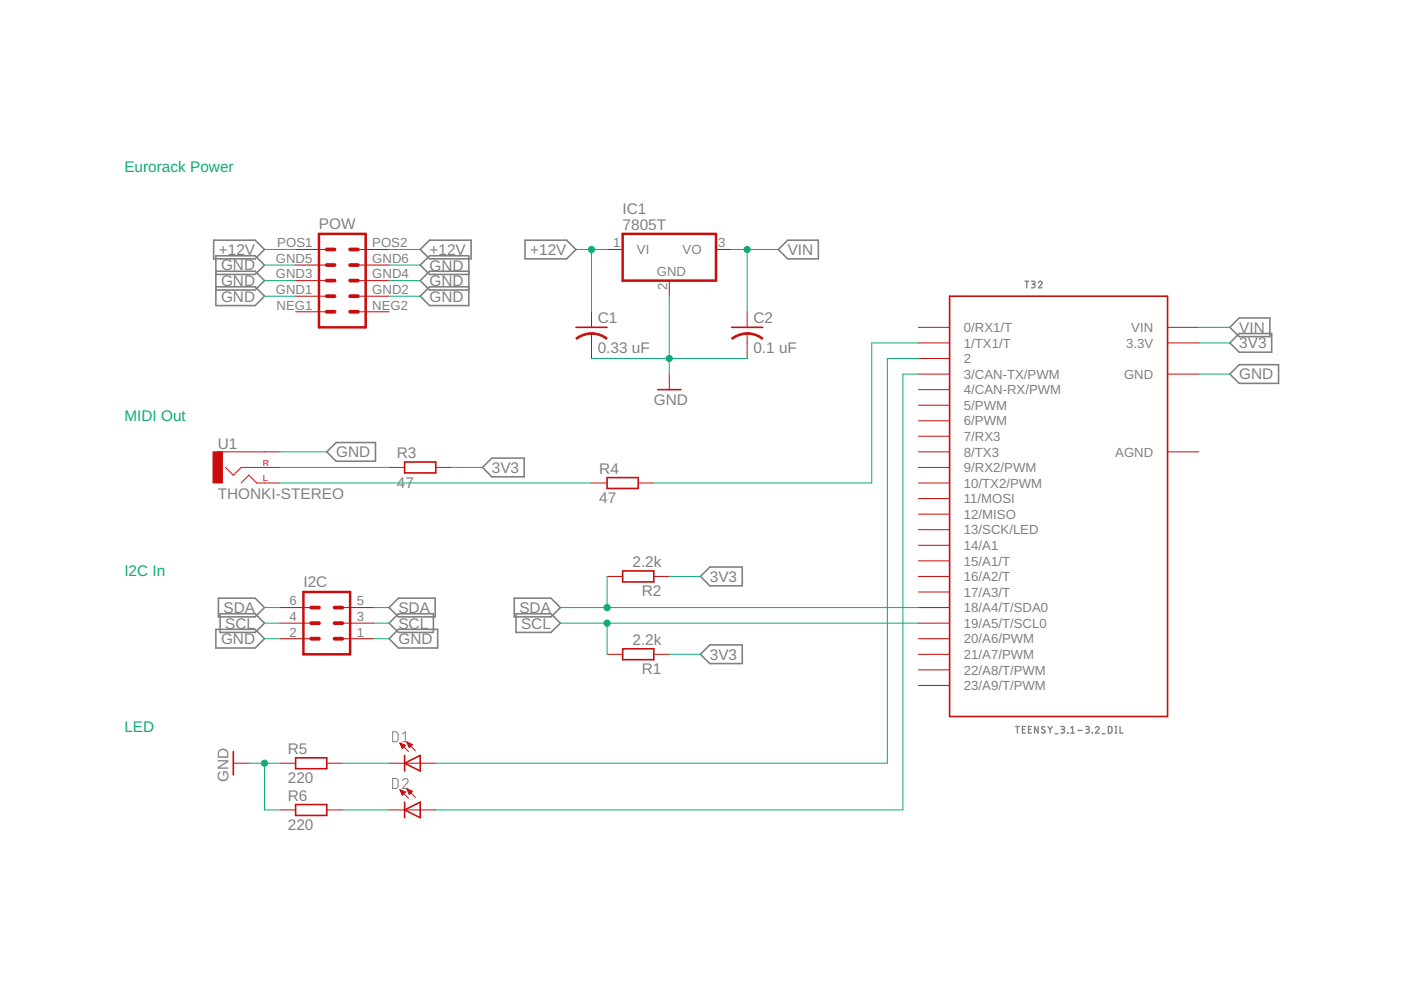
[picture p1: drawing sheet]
<svg xmlns="http://www.w3.org/2000/svg" width="297mm" height="210mm" viewBox="0 0 297 210" stroke-linecap="round" stroke-linejoin="round" font-family="sans-serif">
<g fill="none" stroke="#808080" stroke-width=".28">
<path d="M217.3 59.6h.8M217.7 59.6v1.4M218.7 59.6l.6 .1 .2 .2-.2 .3h-.4M220.2 59.9a.38 .38 0 0 1 .5-.3 .38 .38 0 0 1 .1 .6l-.6 .8h.8M219.1 60.2a.39 .39 0 0 1 .4 .4 .39 .39 0 0 1-.4 .4h-.4M215.3 154h.8M215.7 154v1.4M216.8 154.6h.4M217.4 154h-.6v1.4h.6M218.1 154.6h.4M218.7 154h-.6v1.4h.6M220.1 154v1.4l-.7-1.4v1.4"/>
<path d="M221.5 154.2l-.4-.1-.2 .2 .1 .3 .4 .2a.38 .38 0 0 1 0 .6 .38 .38 0 0 1-.6-.2M222.2 154l.5 .7M222.7 154.7v.7M223.1 154l-.4 .7M223.7 155.6h.6M224.9 154l.6 .1 .2 .2-.2 .3h-.4M225.3 154.6a.39 .39 0 0 1 .4 .4 .39 .39 0 0 1-.4 .4h-.4M226.3 155.4h.1M227 155.4h.8M227 154.3l.4-.3v1.4M228.5 154.9h.9M230.2 154l.6 .1 .1 .2-.1 .3h-.5"/>
<path d="M230.6 154.6a.39 .39 0 0 1 .3 .4 .39 .39 0 0 1-.3 .4h-.4M231.6 155.4h.1M232.3 154.3a.38 .38 0 0 1 .5-.3 .38 .38 0 0 1 .1 .6l-.6 .8h.7M233.7 155.6h.6M235 154l.5 .1 .2 .2v.9l-.2 .2h-.5zM236.5 154h.3M236.5 155.4h.3M236.6 154v1.4M237.5 154v1.4h.6"/>
</g>
<path d="M83.2 155.2h.8l.4 .4v1.3l-.4 .3-.8 .1zM85.3 157.3h1.2M85.3 155.6l.6-.4v2.1M83.2 165.1h.8l.4 .4v1.3l-.4 .4h-.8zM85.3 165.5a.58 .58 0 0 1 .9-.4 .58 .58 0 0 1 .1 .9l-1 1.2h1.2" fill="none" stroke="#808080" stroke-width=".21"/>
<g fill="none" stroke="#808080" stroke-width=".34">
<path d="M45.3 50.9h8.8l2 2-2 2h-8.8zM45.8 58.2h8.3l2-2-2-2h-8.3v10.6h8.3l2-2-2-2h-8.3M45.8 57.5h8.3l2 2-2 2h-8.3M89.1 52.9l2-2h8.8v4h-8.8zM99.4 58.2h-8.3l-2-2 2-2h8.3v10.6h-8.3l-2-2 2-2h8.3M99.4 57.5h-8.3l-2 2 2 2h8.3M111.3 50.9h8.8l2 2-2 2h-8.8zM165 52.9l2-2h6.5v4h-6.5zM260.8 72.7l1.9-2h6.9v4h-6.9zM262.7 77.3h8.4v4h-8.4l-1.9-2zM262.7 67.4h6.5v4h-6.5l-1.9-2zM69.3 95.8l2-2h8.3v4h-8.3z"/>
<path d="M102.3 99.1l2-2h6.8v4h-6.8zM45.8 133.4h8.3l2 2-2 2h-8.3zM46.3 126.8h7.8l2 2-2 2h-7.8zM46.7 130.1h7.4l2 2-2 2h-7.4zM82.5 135.4l2-2h8.3v4h-8.3zM82.5 128.8l2-2h7.8v4h-7.8zM82.5 132.1l2-2h7.4v4h-7.4zM109 126.8h7.8l2 2-2 2h-7.8zM109.4 130.1h7.4l2 2-2 2h-7.4zM148.5 122.2l2-2h6.9v4h-6.9zM148.5 138.7l2-2h6.9v4h-6.9z"/>
</g>
<g fill="none" stroke="#c90d0c" stroke-width=".34">
<path d="M122.1 69.4h6.6M155.1 69.4h6.6M201.3 62.8h46.2v89.1h-46.2zM85.8 98h6.6v2.3h-6.6zM139.4 82.6h5M128.7 101.3h6.6v2.3h-6.6zM132 137.6h6.6v2.3h-6.6zM132 121.1h6.6v2.3h-6.6zM49.5 159.3v5M62.7 160.7h6.6v2.3h-6.6zM62.7 170.6h6.6v2.3h-6.6zM85.8 160.2v3.3"/>
<path d="M85.8 170.1v3.3M85.8 161.8l3.3-1.6v3.3zM85.8 171.7l3.3-1.6v3.3z"/>
</g>
<g fill="none" stroke="#c90d0c" stroke-width=".21">
<path d="M62.7 52.9h6.6M62.7 59.5h6.6M62.7 56.2h6.6M75.9 52.9h6.6M75.9 59.5h6.6M75.9 56.2h6.6M128.7 52.9h3.3M141.9 59.5v3.3M151.8 52.9h3.3M62.7 66.1h6.6M62.7 62.8h6.6M75.9 66.1h6.6"/>
<path d="M75.9 62.8h6.6M125.4 66.1v3.3M125.4 70.7v5.3M141.9 79.3v3.3M158.4 66.1v3.3M158.4 70.7v5.3M194.7 79.3h6.6M194.7 76h6.6M194.7 72.7h6.6M194.7 69.4h6.6M247.5 79.3h6.6M247.5 72.7h6.6"/>
<path d="M247.5 69.4h6.6M46.2 95.8h13.2M47.8 99.1l1.7 1.7 1.6-1.7h8.3M82.5 99.1h3.3M92.4 99.1h3.3M194.7 99.1h6.6M194.7 95.8h6.6M194.7 92.5h6.6M194.7 89.2h6.6M194.7 85.9h6.6M194.7 82.6h6.6M247.5 95.8h6.6"/>
<path d="M51.1 102.4l1.7-1.6 1.6 1.6h5M125.4 102.4h3.3M135.3 102.4h3.3M194.7 102.4h6.6M194.7 109h6.6M194.7 105.7h6.6M194.7 118.9h6.6M194.7 115.6h6.6M194.7 112.3h6.6M59.4 135.4h6.6M59.4 132.1h6.6M59.4 128.8h6.6"/>
<path d="M72.6 135.4h6.6M72.6 132.1h6.6M72.6 128.8h6.6M128.7 138.7h3.3M128.7 122.2h3.3M138.6 138.7h3.3M138.6 122.2h3.3M194.7 138.7h6.6M194.7 122.2h6.6M194.7 135.4h6.6M194.7 132.1h6.6M194.7 128.8h6.6"/>
<path d="M194.7 125.5h6.6M84.8 157.5l1.8 1.8M84.8 157.5l1.2 .5-.7 .7zM84.8 157.6h.1M84.9 157.8h.4M85 157.9h.7M85 158.1h.9M85.1 158.2h.6M85.2 158.4h.4M85.2 158.6h.2M86.3 157.4l1.8 1.8M86.3 157.4l1.1 .5-.6 .6z"/>
<path d="M86.3 157.4h.1M86.4 157.6h.4M86.4 157.8h.8M86.5 157.9h.9M86.6 158.1h.6M86.7 158.2h.4M86.7 158.4h.2M194.7 145.3h6.6M194.7 142h6.6M49.5 161.8h3.3M59.4 161.8h3.3M59.4 171.7h3.3"/>
<path d="M69.3 161.8h3.3M69.3 171.7h3.3M82.5 161.8h9.9M82.5 171.7h9.9M84.8 167.4l1.8 1.8M84.8 167.4l1.2 .5-.7 .7zM84.9 167.6h.2M84.9 167.7h.6M85 167.9h.9M85.1 168.1h.7M85.1 168.2h.6M85.2 168.4h.3"/>
<path d="M85.3 168.6h.1M86.3 167.3l1.8 1.8M86.3 167.3l1.1 .5-.6 .6zM86.3 167.4h.3M86.4 167.6h.6M86.5 167.7h.9M86.6 167.9h.7M86.6 168.1h.5M86.7 168.2h.3M86.8 168.4h.1"/>
</g>
<path d="M67.6 49.6h9.9v19.8h-9.9zM132 49.6h19.8v9.9h-19.8zM64.3 125.5h9.9v13.2h-9.9z" fill="none" stroke="#c90d0c" stroke-width=".53"/>
<g fill="#c90d0c" stroke="#c90d0c" stroke-width=".21">
<path d="M125.4 70.5l2 .4 1.3 .8-.2 .2-1.4-.8-1.7-.2z" fill-rule="evenodd"/>
<path d="M122.1 71.7l1.8-.9 1.5-.3v.4l-1.6 .3-1.5 .7z" fill-rule="evenodd"/>
<path d="M158.4 70.5l2.1 .4 1.3 .8-.3 .2-1.4-.8-1.7-.2z" fill-rule="evenodd"/>
<path d="M155.1 71.7l.8-.5 1.1-.4 1.4-.3v.4l-1.6 .3-1.5 .7z" fill-rule="evenodd"/>
</g>
<path d="M45.2 95.8h2v6.6h-2z" fill="#c90d0c" stroke="#c90d0c" stroke-width=".21"/>
<g fill="none" stroke="#c90d0c" stroke-width=".8">
<path d="M69.3 59.5h1.6M69.3 52.9h1.6M69.3 56.2h1.6M74.2 59.5h1.7M74.2 52.9h1.7M74.2 56.2h1.7M69.3 62.8h1.6M69.3 66.1h1.6M74.2 62.8h1.7M74.2 66.1h1.7M66 128.8h1.6M66 132.1h1.6"/>
<path d="M66 135.4h1.6M70.9 128.8h1.7M70.9 132.1h1.7M70.9 135.4h1.7"/>
</g>
<g fill="none" stroke="#0dab76" stroke-width=".21">
<path d="M56.1 56.2h6.6M56.1 59.5h6.6M56.1 52.9h6.6M82.5 56.2h6.6M82.5 59.5h6.6M82.5 52.9h6.6M122.1 52.9h6.6M125.4 52.9v13.2M155.1 52.9h9.9M158.4 52.9v13.2M56.1 62.8h6.6M82.5 62.8h6.6"/>
<path d="M125.4 76h33M141.9 62.8v16.5M194.7 76h-6.6v85.8h-95.7M194.7 79.3h-3.3v92.4h-99M194.7 72.7h-9.9v29.7h-46.2M254.1 79.3h6.7M254.1 72.7h6.7M254.1 69.4h6.7M59.4 95.8h9.9M59.4 99.1h23.1M95.7 99.1h6.6M59.4 102.4h66"/>
<path d="M56.1 135.4h3.3M56.1 128.8h3.3M56.1 132.1h3.3M79.2 135.4h3.3M79.2 128.8h3.3M79.2 132.1h3.3M118.8 128.8h75.9M118.8 132.1h75.9M128.7 122.2v6.6M128.7 132.1v6.6M141.9 122.2h6.6M141.9 138.7h6.6"/>
<path d="M52.8 161.8h6.6M56.1 161.8v9.9h3.3M72.6 161.8h9.9M72.6 171.7h9.9"/>
</g>
<g fill="#0dab76" stroke="#0dab76" stroke-width=".21">
<circle cx="141.9" cy="76" r=".66"/>
<circle cx="56.1" cy="161.8" r=".66"/>
<circle cx="158.4" cy="52.9" r=".66"/>
<circle cx="125.4" cy="52.9" r=".66"/>
<circle cx="128.7" cy="128.8" r=".66"/>
<circle cx="128.7" cy="132.1" r=".66"/>
</g>
<g font-size="3.3" fill="#0dab76">
<text x="26.4" y="36.4">Eurorack Power</text>
<text x="26.4" y="89.2">MIDI Out</text>
<text x="26.4" y="122.2">I2C In</text>
<text x="26.4" y="155.2">LED</text>
</g>
<g font-size="3.3" fill="#808080">
<text x="132" y="45.5">IC1</text>
<text x="67.6" y="48.6">POW</text>
<text x="132" y="48.8">7805T</text>
<text x="46.4" y="54.1">+12V</text>
<text x="46.9" y="57.4">GND</text>
<text x="91.1" y="57.4">GND</text>
<text x="91.1" y="54.1">+12V</text>
<text x="112.4" y="54.1">+12V</text>
<text x="167" y="54.1">VIN</text>
<text x="46.9" y="60.7">GND</text>
<text x="46.9" y="64">GND</text>
<text x="91.1" y="60.7">GND</text>
<text x="91.1" y="64">GND</text>
<text x="126.7" y="68.6">C1</text>
<text x="159.7" y="68.6">C2</text>
<text x="262.7" y="70.6">VIN</text>
<text x="126.7" y="74.8">0.33 uF</text>
<text x="159.7" y="74.8">0.1 uF</text>
<text x="262.7" y="73.9">3V3</text>
<text x="262.7" y="80.5">GND</text>
<text x="138.6" y="85.9">GND</text>
<text x="46.2" y="95.1">U1</text>
<text x="71.3" y="97">GND</text>
<text x="84.1" y="97.2">R3</text>
<text x="104.3" y="100.3">3V3</text>
<text x="127.1" y="100.5">R4</text>
<text x="46.2" y="105.7">THONKI-STEREO</text>
<text x="84.1" y="103.4">47</text>
<text x="127.1" y="106.7">47</text>
<text x="64.3" y="124.5">I2C</text>
<text x="134.1" y="120.2">2.2k</text>
<text x="150.5" y="123.4">3V3</text>
<text x="47.4" y="130">SDA</text>
<text x="84.5" y="130">SDA</text>
<text x="110.1" y="130">SDA</text>
<text x="136.1" y="126.5">R2</text>
<text x="46.9" y="136.6">GND</text>
<text x="47.7" y="133.3">SCL</text>
<text x="84.5" y="136.6">GND</text>
<text x="84.5" y="133.3">SCL</text>
<text x="110.5" y="133.3">SCL</text>
<text x="134.1" y="136.7">2.2k</text>
<text x="136.1" y="143">R1</text>
<text x="150.5" y="139.9">3V3</text>
<text x="61" y="159.9">R5</text>
<text x="48.5" y="165.8" transform="rotate(-90 48.5 165.8)">GND</text>
<text x="61" y="166.1">220</text>
<text x="61" y="169.8">R6</text>
<text x="61" y="176">220</text>
</g>
<g font-size="2.8" fill="#808080">
<text x="58.8" y="52.4">POS1</text>
<text x="78.9" y="52.4">POS2</text>
<text x="130" y="52.4">1</text>
<text x="135" y="53.9">VI</text>
<text x="144.7" y="53.9">VO</text>
<text x="152.3" y="52.4">3</text>
<text x="58.5" y="59">GND3</text>
<text x="58.5" y="55.7">GND5</text>
<text x="78.9" y="59">GND4</text>
<text x="78.9" y="55.7">GND6</text>
<text x="139.3" y="58.5">GND</text>
<text x="58.5" y="62.3">GND1</text>
<text x="58.6" y="65.6">NEG1</text>
<text x="78.9" y="65.6">NEG2</text>
<text x="78.9" y="62.3">GND2</text>
<text x="141.4" y="61.5" transform="rotate(-90 141.4 61.5)">2</text>
<text x="204.4" y="70.4">0/RX1/T</text>
<text x="239.9" y="70.4">VIN</text>
<text x="204.4" y="77">2</text>
<text x="204.4" y="73.7">1/TX1/T</text>
<text x="238.8" y="73.7">3.3V</text>
<text x="204.4" y="83.6">4/CAN-RX/PWM</text>
<text x="204.4" y="80.3">3/CAN-TX/PWM</text>
<text x="238.3" y="80.3">GND</text>
<text x="204.4" y="86.9">5/PWM</text>
<text x="204.4" y="93.5">7/RX3</text>
<text x="204.4" y="90.2">6/PWM</text>
<text x="204.4" y="100.1">9/RX2/PWM</text>
<text x="204.4" y="96.8">8/TX3</text>
<text x="236.5" y="96.8">AGND</text>
<text x="204.4" y="106.7">11/MOSI</text>
<text x="204.4" y="103.4">10/TX2/PWM</text>
<text x="204.4" y="110">12/MISO</text>
<text x="204.4" y="113.3">13/SCK/LED</text>
<text x="204.4" y="119.9">15/A1/T</text>
<text x="204.4" y="116.6">14/A1</text>
<text x="204.4" y="123.2">16/A2/T</text>
<text x="61.4" y="131.7">4</text>
<text x="61.4" y="128.4">6</text>
<text x="75.6" y="131.7">3</text>
<text x="75.6" y="128.4">5</text>
<text x="204.4" y="129.8">18/A4/T/SDA0</text>
<text x="204.4" y="126.5">17/A3/T</text>
<text x="61.4" y="135">2</text>
<text x="75.6" y="135">1</text>
<text x="204.4" y="136.4">20/A6/PWM</text>
<text x="204.4" y="133.1">19/A5/T/SCL0</text>
<text x="204.4" y="143">22/A8/T/PWM</text>
<text x="204.4" y="139.7">21/A7/PWM</text>
<text x="204.4" y="146.3">23/A9/T/PWM</text>
</g>
<g font-size="1.9" fill="#c90d0c">
<text x="55.7" y="98.8">R</text>
<text x="55.7" y="102.1">L</text>
</g>
</svg>
